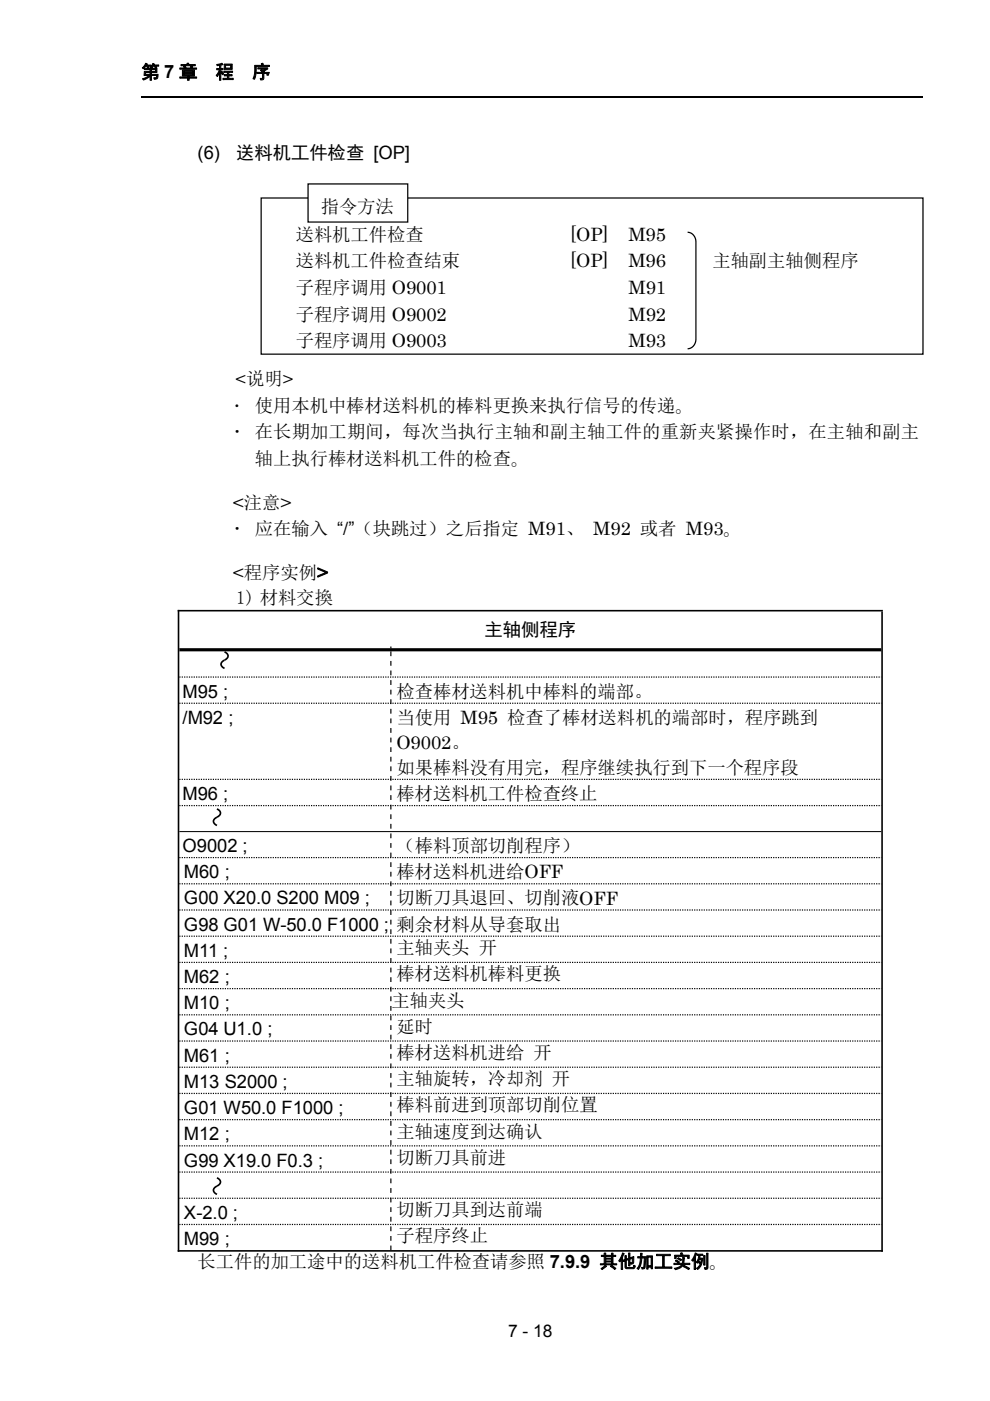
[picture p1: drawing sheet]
<svg xmlns="http://www.w3.org/2000/svg" width="210mm" height="297mm" viewBox="0 0 210 297" stroke-linecap="round" stroke-linejoin="round" font-family="sans-serif">
<path d="M30 20.5h165.8" fill="none" stroke="#000" stroke-width=".26"/>
<g fill="#fff">
<path d="M38 129.6h149v7.5h-149z" fill-rule="evenodd"/>
<path d="M38 137h44.8v.5h-44.8z" fill-rule="evenodd"/>
<path d="M83 137h104v.5h-104z" fill-rule="evenodd"/>
<path d="M38 138.1h44.8v5.4h-44.8z" fill-rule="evenodd"/>
<path d="M83 138.1h104v5.4h-104z" fill-rule="evenodd"/>
<path d="M38 143.7h44.8v5.3h-44.8z" fill-rule="evenodd"/>
<path d="M83 143.7h104v5.3h-104z" fill-rule="evenodd"/>
<path d="M38 149.2h44.8v16h-44.8z" fill-rule="evenodd"/>
<path d="M83 149.2h104v16h-104z" fill-rule="evenodd"/>
<path d="M38 165.3h44.8v5.4h-44.8z" fill-rule="evenodd"/>
<path d="M83 165.3h104v5.4h-104z" fill-rule="evenodd"/>
<path d="M38 170.9h44.8v5.4h-44.8z" fill-rule="evenodd"/>
<path d="M83 170.9h104v5.4h-104z" fill-rule="evenodd"/>
<path d="M38 176.2h44.8v5.5h-44.8z" fill-rule="evenodd"/>
<path d="M83 176.2h104v5.5h-104z" fill-rule="evenodd"/>
<path d="M38 181.9h44.8v5.4h-44.8z" fill-rule="evenodd"/>
<path d="M83 181.9h104v5.4h-104z" fill-rule="evenodd"/>
<path d="M38 187.5h44.8v5.4h-44.8z" fill-rule="evenodd"/>
<path d="M83 187.5h104v5.4h-104z" fill-rule="evenodd"/>
<path d="M38 193h44.8v5.4h-44.8z" fill-rule="evenodd"/>
<path d="M83 193h104v5.4h-104z" fill-rule="evenodd"/>
<path d="M38 198.6h44.8v5.4h-44.8z" fill-rule="evenodd"/>
<path d="M83 198.6h104v5.4h-104z" fill-rule="evenodd"/>
<path d="M38 204.2h44.8v5.3h-44.8z" fill-rule="evenodd"/>
<path d="M83 204.2h104v5.3h-104z" fill-rule="evenodd"/>
<path d="M38 209.7h44.8v5.4h-44.8z" fill-rule="evenodd"/>
<path d="M83 209.7h104v5.4h-104z" fill-rule="evenodd"/>
<path d="M38 215.3h44.8v5.3h-44.8z" fill-rule="evenodd"/>
<path d="M83 215.3h104v5.3h-104z" fill-rule="evenodd"/>
<path d="M38 220.8h44.8v5.4h-44.8z" fill-rule="evenodd"/>
<path d="M83 220.8h104v5.4h-104z" fill-rule="evenodd"/>
<path d="M38 226.4h44.8v5.4h-44.8z" fill-rule="evenodd"/>
<path d="M83 226.4h104v5.4h-104z" fill-rule="evenodd"/>
<path d="M38 231.9h44.8v5.4h-44.8z" fill-rule="evenodd"/>
<path d="M83 231.9h104v5.4h-104z" fill-rule="evenodd"/>
<path d="M38 237.5h44.8v5.4h-44.8z" fill-rule="evenodd"/>
<path d="M83 237.5h104v5.4h-104z" fill-rule="evenodd"/>
<path d="M38 243h44.8v5.4h-44.8z" fill-rule="evenodd"/>
<path d="M83 243h104v5.4h-104z" fill-rule="evenodd"/>
<path d="M38 248.6h44.8v5.4h-44.8z" fill-rule="evenodd"/>
<path d="M83 248.6h104v5.4h-104z" fill-rule="evenodd"/>
<path d="M38 254.2h44.8v5.3h-44.8z" fill-rule="evenodd"/>
<path d="M83 254.2h104v5.3h-104z" fill-rule="evenodd"/>
<path d="M38 259.7h44.8v5.4h-44.8z" fill-rule="evenodd"/>
<path d="M83 259.7h104v5.4h-104z" fill-rule="evenodd"/>
</g>
<g fill="none" stroke="#000" stroke-width=".25" stroke-dasharray=".3 .3" stroke-linecap="butt">
<path d="M38 143.5h149M38 149.1h149M38 165.2h149M38 170.8h149M38 181.8h149M38 187.4h149M38 192.9h149M38 198.5h149M38 204.1h149M38 209.6h149M38 215.2h149M38 220.7h149"/>
<path d="M38 226.3h149M38 231.8h149M38 237.4h149M38 242.9h149M38 248.5h149M38 254.1h149M38 259.6h149"/>
</g>
<path d="M37.7 129.5h149.6M37.9 129.3v136.1M187.1 129.6v135.8M37.7 265.2h149.6" fill="none" stroke="#000" stroke-width=".34"/>
<path d="M38 137.8h149" fill="none" stroke="#000" stroke-width=".68" stroke-linecap="butt"/>
<path d="M38 176.3h149" fill="none" stroke="#000" stroke-width=".21"/>
<path d="M82.9 137.1v.3M82.9 138.1v126.9" fill="none" stroke="#000" stroke-width=".25" stroke-dasharray="1 1" stroke-linecap="butt"/>
<path d="M55.4 42.1l.1-.1v33.1l-.1-.1h140.4l-.1 .1v-33.1l.1 .1zM55.3 41.8h140.6v33.4h-140.6z" fill="#000"/>
<path d="M65.4 39h21.1v8.1h-21.1z" fill-rule="evenodd" fill="#fff"/>
<g fill="#000">
<path d="M145.9 49.1a2.04 2.04 0 0 1 1.9 2.2v20.6a2.06 2.06 0 0 1-1.9 2.2v-.3l.7-.2 .5-.5 .4-1.2v-20.8l-.5-1.2-.5-.4-.6-.1zM47.7 138a1.05 1.05 0 0 1 .9 1.1 1.05 1.05 0 0 1-.9 1l-.2-.3 .5-.3 .2-.4-.2-.4-.5-.3zM47 140.2l.5-.4 .2 .3-.6 .6 .1 .5 .5 .4-.2 .3-.2-.2a.93 .93 0 0 1-.3-1.5zM45.4 173.5l.5-.4 .2 .3-.6 .6 .1 .5 .5 .4-.2 .3-.3-.2a.93 .93 0 0 1-.2-1.5zM46.1 171.3a1.05 1.05 0 0 1 .9 1.1 1.05 1.05 0 0 1-.9 1l-.2-.3 .5-.3 .2-.4-.2-.4-.5-.3zM45.4 251.7l.5-.4 .2 .3-.6 .6 .1 .5 .5 .4-.2 .3-.3-.2a.93 .93 0 0 1-.2-1.5zM46.1 249.6a1.05 1.05 0 0 1 .9 1 1.05 1.05 0 0 1-.9 1l-.2-.3 .5-.3 .2-.4-.2-.4-.5-.3z"/>
<path d="M65.4 39.1l.1-.1v8.1l-.1-.2h21.1l-.1 .2v-8.1l.1 .1zM65.2 38.9h21.4v8.3h-21.4z"/>
</g>
<g font-size="3.9">
<text x="30" y="16.6">第 7 章</text>
<text x="45.7" y="16.6">程</text>
<text x="53.5" y="16.6">序</text>
<text x="41.9" y="33.7">(6)</text>
<text x="50.1" y="33.7">送料机工件检查 [OP]</text>
<text x="68" y="45.2">指令方法</text>
<text x="62.7" y="51">送料机工件检查</text>
<text x="120.9" y="51">[OP]</text>
<text x="133.3" y="51">M95</text>
<text x="62.7" y="56.7">送料机工件检查结束</text>
<text x="120.9" y="56.7">[OP]</text>
<text x="133.3" y="56.7">M96</text>
<text x="151.1" y="56.7">主轴副主轴侧程序</text>
<text x="62.7" y="62.3">子程序调用 O9001</text>
<text x="133.3" y="62.3">M91</text>
<text x="62.7" y="68">子程序调用 O9002</text>
<text x="133.3" y="68">M92</text>
<text x="62.7" y="73.6">子程序调用 O9003</text>
<text x="133.3" y="73.6">M93</text>
<text x="54.1" y="87.3">使用本机中棒材送料机的棒料更换来执行信号的传递。</text>
<text x="49.4" y="92.9">･ 在长期加工期间，每次当执行主轴和副主轴工件的重新夹紧操作时，在主轴和副主</text>
<text x="54.1" y="98.5">轴上执行棒材送料机工件的检查。</text>
<text x="49.4" y="107.9">&lt;注意&gt;</text>
<text x="49.4" y="113.3">･ 应在输入 “/”（块跳过）之后指定 M91、 M92 或者 M93。</text>
<text x="49.4" y="122.7">&lt;程序实例&gt;</text>
<text x="50.1" y="128.2">1) 材料交換</text>
<text x="102.8" y="134.9">主轴侧程序</text>
<text x="38.7" y="147.9">M95 ;</text>
<text x="84.1" y="147.9">检查棒材送料机中棒料的端部。</text>
<text x="38.7" y="153.5">/M92 ;</text>
<text x="84.1" y="153.5">当使用 M95 检查了棒材送料机的端部时，程序跳到</text>
<text x="84.1" y="158.8">O9002。</text>
<text x="84.1" y="164.1">如果棒料没有用完，程序继续执行到下一个程序段</text>
<text x="38.7" y="169.6">M96 ;</text>
<text x="84.1" y="169.6">棒材送料机工件检查终止</text>
<text x="38.7" y="180.7">O9002 ;</text>
<text x="84.1" y="180.7">（棒料顶部切削程序）</text>
<text x="39" y="186.2">M60 ;</text>
<text x="39" y="191.7">G00 X20.0 S200 M09 ;</text>
<text x="84.1" y="186.2">棒材送料机进给OFF</text>
<text x="84.1" y="191.7">切断刀具退回、切削液OFF</text>
<text x="39" y="197.3">G98 G01 W-50.0 F1000 ;</text>
<text x="84.1" y="197.3">剩余材料从导套取出</text>
<text x="39" y="202.9">M11 ;</text>
<text x="84.1" y="202.3">主轴夹头 开</text>
<text x="39" y="208.4">M62 ;</text>
<text x="84.1" y="207.9">棒材送料机棒料更换</text>
<text x="39" y="214">M10 ;</text>
<text x="83.1" y="213.4">主轴夹头</text>
<text x="39" y="219.5">G04 U1.0 ;</text>
<text x="84.1" y="219">延时</text>
<text x="39" y="225.1">M61 ;</text>
<text x="84.1" y="224.5">棒材送料机进给 开</text>
<text x="39" y="230.6">M13 S2000 ;</text>
<text x="84.1" y="230.1">主轴旋转，冷却剂 开</text>
<text x="39" y="236.2">G01 W50.0 F1000 ;</text>
<text x="84.1" y="235.6">棒料前进到顶部切削位置</text>
<text x="39" y="241.7">M12 ;</text>
<text x="84.1" y="241.2">主轴速度到达确认</text>
<text x="39" y="247.3">G99 X19.0 F0.3 ;</text>
<text x="84.1" y="246.7">切断刀具前进</text>
<text x="84.1" y="257.9">切断刀具到达前端</text>
<text x="39" y="258.4">X-2.0 ;</text>
<text x="39" y="264">M99 ;</text>
<text x="84.1" y="263.4">子程序终止</text>
<text x="41.9" y="268.8">长工件的加工途中的送料机工件检查请参照 7.9.9 其他加工实例。</text>
</g>
<g font-size="3.7">
<text x="50" y="81.6">&lt;说明&gt;</text>
<text x="49.4" y="87.3">･</text>
<text x="107.8" y="283.5">7 - 18</text>
</g>
</svg>
